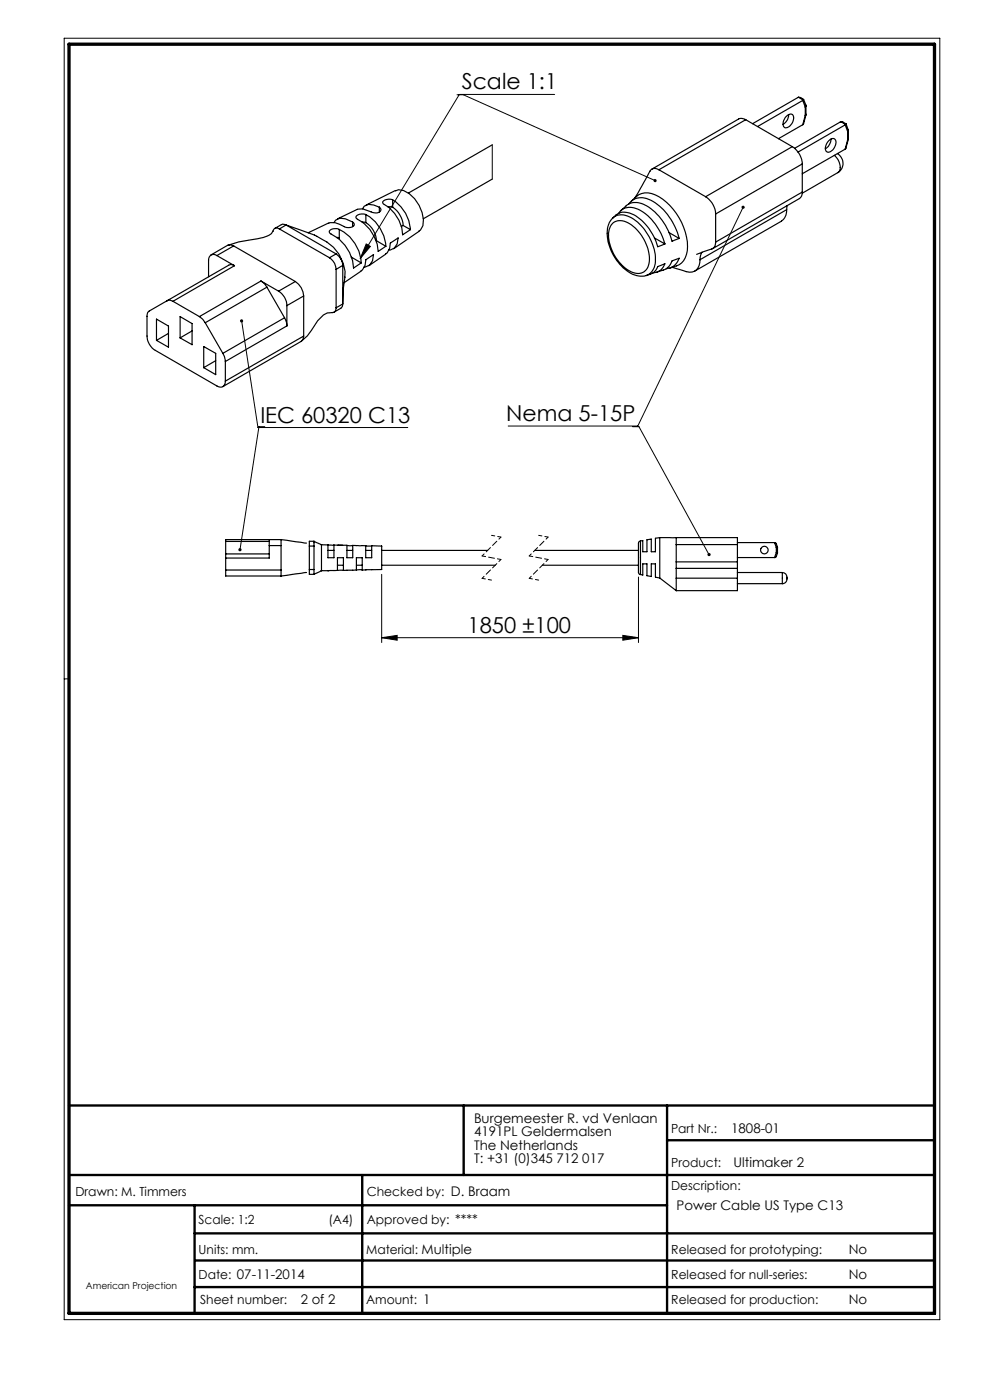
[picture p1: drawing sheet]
<svg xmlns="http://www.w3.org/2000/svg" width="210mm" height="297mm" viewBox="0 0 210 297" stroke-linecap="round" stroke-linejoin="round" font-family="sans-serif">
<g fill="none" stroke="#000" stroke-width=".21">
<path d="M13.6 8.1h185.8v271.9h-185.8zM96.9 20.1h1.4l40.7 18.2M104.4 30.7v7.3M117.7 20h-20.3l-21 34.9M77.7 51.7l.9 .6-2.2 2.6zM157.6 44l-22.3 46.4h-27.5M51.3 68.1l3.4 22.6h31.8M56.2 90.5h-1.3l-4 26.1M134.2 90.5h1.3l14.9 27.1M81 135.3l3.2-.5v1zM81 121.8v14.5M81 135.3h54.4"/>
<path d="M132.1 134.8l3.3 .5-3.3 .5zM135.4 122.4v13.9M14.6 144h-1"/>
</g>
<path d="M14.6 234.5h183.6M98.4 234.5v14.8M141.5 234.5v44.1M14.6 249.3h183.6M14.6 255.7h126.9M41.3 255.7v22.9M76.8 249.3v29.3M141.5 241.9h56.7M41.3 261.7h156.9M41.3 273h156.9M41.4 267.4h156.8" fill="none" stroke="#000" stroke-width=".5"/>
<path d="M14.6 9.4h183.6v269.2h-183.6z" fill="none" stroke="#000" stroke-width=".7"/>
<path d="M104.3 113.6l2 .3M114.3 113.6l2 .3M102.3 122.7l2 .4M112.3 122.7l2 .4" fill="none" stroke="#000" stroke-width=".21" stroke-dasharray="1.3 .6" stroke-dashoffset=".6"/>
<path d="M106.3 113.9l-4 4M106.3 118.7l-4 4M116.3 113.9l-4 4M116.3 118.7l-4 4" fill="none" stroke="#000" stroke-width=".21" stroke-dasharray="1.3 .6" stroke-dashoffset=".7"/>
<path d="M102.3 117.9l4 .8M112.3 117.9l4 .8" fill="none" stroke="#000" stroke-width=".21" stroke-dasharray="1.3 .6" stroke-dashoffset=".5"/>
<g fill="#000">
<path d="M50.6 116.4a.33 .33 0 0 0 .2 .5l.1-.3-.1 .3a.34 .34 0 0 0 .4-.4 .34 .34 0 0 0-.6-.1zM150.1 117.4a.35 .35 0 0 0 0 .5 .35 .35 0 0 0 .5 .1l-.2-.4 .2 .4a.35 .35 0 0 0 .1-.6 .35 .35 0 0 0-.6 0zM51 67.9a.35 .35 0 0 0 .1 .5 .35 .35 0 0 0 .5-.3 .35 .35 0 0 0-.4-.4l.1 .4-.1-.4zM77.7 51.7l.9 .6-2.2 2.6zM157.4 43.7a.34 .34 0 0 0 0 .5 .34 .34 0 0 0 .5 0 .34 .34 0 0 0-.1-.5l-.2 .3 .2-.3zM138.7 38.1a.34 .34 0 0 0 .1 .5 .34 .34 0 0 0 .5-.2l-.3-.1 .3 .1a.35 .35 0 0 0-.2-.4 .35 .35 0 0 0-.4 .1z"/>
<path d="M81 135.3l3.2-.5v1zM132.1 134.8l3.3 .5-3.3 .5z"/>
</g>
<g fill="none" stroke="#000" stroke-width=".25">
<path d="M104.4 30.7l-17.8 10.3M104.4 38l-14.6 8.4M137.9 36.3l-3.2 5.6M139.8 36a1.24 1.24 0 0 0-1.9 .3M139.8 36l9.9 5.7M158.2 25.4l-.8-.3-.7 .2-18.4 10.6M158.2 25.4l-18.4 10.6M158.2 25.4l9.9 5.7M166.7 24.8a1.06 1.06 0 0 1 1.5-.4 1.99 1.99 0 0 1-1.7 2.7 1.45 1.45 0 0 1 0-2zM167.3 24.3a2.32 2.32 0 0 1-1.2 2.1M168.1 31.1a4.6 4.6 0 0 1 2.1 3.7M168.1 31.1l-18.4 10.6"/>
<path d="M169.4 20.6l-9.8 5.6M169.4 20.6l.4 .1 .7 .4M169.4 20.6l1 .6M170.2 34.8l-18.4 10.6M170.2 34.8v5.9M170.3 26.5l-5.2 2.9M170.3 21.3l-9.6 5.5M170.3 21.3l.5 1.4M170.4 21.2l-.1 .1M170.5 21.1l-.1 .1M170.5 21.1l.5 1.2M170.8 24.4l-.5 2.1"/>
<path d="M170.8 22.7v1.7M171 22.3v.2M171 24.2v.2M171 24.4l-.7 2.1M171 22.3l-.2 .4M171 22.5l-.2 .2M171 24.2l-.2 .2M171 24.4h-.2M171 22.5v1.7M175.6 30a.92 .92 0 0 1 .8-.6 .92 .92 0 0 1 .9 .4 2.2 2.2 0 0 1-1.7 2.5 1.12 1.12 0 0 1-.3-1.8zM176.3 29.5a2.65 2.65 0 0 1-1.2 2.1M177 32.9a3 3 0 0 1 1 3.5l-.3 .2"/>
<path d="M177.7 32.6a2.39 2.39 0 0 1 0 4M177.7 36.6l-7.5 4.4M178.4 25.8l-9.8 5.7M178.4 25.8l1.1 .5M178.4 25.8l1 .6M179.3 31.6l-9.1 5.3M179.3 26.5l-10 5.8M179.3 26.5l.5 1.4M179.4 26.4l-.1 .1M179.5 26.3l-.1 .1M179.5 26.3l.4 1.2M179.8 29.6l-.5 2"/>
<path d="M179.8 27.9v1.7M179.9 27.5l.1 .2M179.9 27.5l-.1 .4M180 29.4v.2M180 29.6l-.7 2M180 27.7l-.2 .2M180 29.4l-.2 .2M180 29.6h-.2M180 27.7v1.7M46 54.2a1.07 1.07 0 0 0-1.3-.1 1.07 1.07 0 0 0-.5 1.1v3.5M46 54.2l3.7 2.2M48.3 52l-3.5 2.1"/>
<path d="M49.6 52.2l-3.6 2M49.6 52.2l13.1 7.5M49.7 56.4a1.1 1.1 0 0 0-1.2-.1l-16.8 9.7a1.1 1.1 0 0 0-.5 1.1v4.2a3.7 3.7 0 0 0 1.7 3l13.1 7.6a1.09 1.09 0 0 0 1.3 .1 1.09 1.09 0 0 0 .5-1.1M49.7 56.4l-13 7.5M55.4 59.6l.7 .5 .5 .8M55.4 59.6l-13.1 7.6M55.4 59.6l3.7 2.2M57.9 49a2.79 2.79 0 0 1-2 1.4l-5.3 .9-2.2 .7 .5-.1 .7 .3M59.3 48.6a.82 .82 0 0 0-.9-.2 .82 .82 0 0 0-.5 .7M59.3 48.6l10.6 6.1M60.6 47.7l6.1 2.2M60.7 47.7l-.8-.1-1.6 .9"/>
<path d="M60.7 47.7l10.6 6.2M60.7 47.7l-1.4 .9M62.7 59.7a3.9 3.9 0 0 1 1.7 3.1M62.7 59.7l-3.6 2.1M66.7 49.9l.5 .2a10.8 10.8 0 0 1 4.9 4.2l.7 1.6 .4 1.7-.1 1.3M69.7 47.3l-4.3 2.1M69.9 54.7a3.1 3.1 0 0 1 1.4 2.4M71.3 53.9a3.2 3.2 0 0 1 1.4 2.4M71.3 57.1v8.2M71.3 53.9l-1.4 .8M72 48.7a8.4 8.4 0 0 1 4.6 7.1M72 48.7l-.9-.2a1.07 1.07 0 0 0-1.3 .7l.2 .3a8.8 8.8 0 0 1 5 7.4l1.6-1.1"/>
<path d="M72 48.7v1.8l-.6-.1M72.7 56.3l-1.4 .8M72.7 56.3v8.2M73.2 58.8l-.4 2.5-.1 3.1M74.5 54.5l2.1 1.3M74.8 47.1l.3 .4a1.2 1.2 0 0 1-1.6 .8l-.4-.1a5.4 5.4 0 0 0-3.1-1l-.3 .2M74.8 47.1l-1.5-.7-1.2-.1-.9 .4-.4 .5M74.8 47.1v1M75.8 44.4l-4.2 2M76.6 57.5l-3.6 2.5M76.8 47.1l.8 .1M77.2 56.7l1.2-.5 .6-.9 .2-1.3-1.6 1.1-.2 1.2-.5 1-.3 .1"/>
<path d="M77.6 45.5a8.3 8.3 0 0 1 4.2 6.7M77.6 45.5a1.57 1.57 0 0 0-2.1 .6l.1 .3a8.4 8.4 0 0 1 4.6 6.9l1.6-1.1M77.6 47.2a5 5 0 0 1 2.3 3.9l1.9 1.1M77.6 45.5v1.7M80.5 44a.65 .65 0 0 1 .3 .7 .65 .65 0 0 1-.8 .5h-.2a7 7 0 0 1-2.9-.9l-1.1 .1M80.5 44l-1.2-.5-1.1-.1-.9 .3-.4 .6M80.5 44v1M81.8 53.9l-3.6 2.5M82.3 43.9l1 .1M82.5 53l.3 .1 .8-.5 .6-.9 .3-1.2-1.7 1.1-.1 1.1-.6 1-.3 .1M83.3 42.4a8 8 0 0 1 3.8 6.3M83.3 42.4a1.62 1.62 0 0 0-2.1 .6l.3 .4a7.9 7.9 0 0 1 3.9 6.4l1.7-1.1"/>
<path d="M83.3 44a5.2 5.2 0 0 1 2.2 3.8M83.3 42.4v1.6M83.9 40.4l-6.2 3.1M83.9 40.5l.6-.3a5.6 5.6 0 0 1 4.4 3.4l.6 1.5 .3 1.5-.1 1.3-.5 .9-.3 .2M85.5 47.8l1.6 .9M85.5 47.8l-.4 .2M88.9 49.1l-5.4 3.7M129.9 47.4a3.1 3.1 0 0 1 4 .3 9.3 9.3 0 0 1 3.8 8.2 2.44 2.44 0 0 1-3.8 1.8 9 9 0 0 1-4.7-9zM130 46.2a5.8 5.8 0 0 0-.7 6.1 9.5 9.5 0 0 0 5.8 6.2l1.2 .1 .8-.1M131.2 45.3a3.2 3.2 0 0 1 4.5-.7 11.8 11.8 0 0 1 5.3 7.1M131.7 44.7l1.1-1a3.7 3.7 0 0 1 4.4 0 12.5 12.5 0 0 1 5.4 7.5l1.5-.6M133.4 43.2a3.6 3.6 0 0 1 5.1-.5 13.4 13.4 0 0 1 5.6 7.9"/>
<path d="M133.9 42.7a4.1 4.1 0 0 1 5.9-1 13.1 13.1 0 0 1 6 11.4 4 4 0 0 1-3.7 3.8M138.5 57.9a2.72 2.72 0 0 0 2.5-2l-1.5 .6a2.86 2.86 0 0 1-2.4 2M138.8 50.5l2.2 1.2M141 51.7l-1.5 .6a10.8 10.8 0 0 0-5.9-7.1 2.97 2.97 0 0 0-3.6 1 3.5 3.5 0 0 1 4.4 .3 11 11 0 0 1 4.6 9.4 3.1 3.1 0 0 1-1.9 2.6M141.3 57a3.1 3.1 0 0 0 2.8-2.2l-1.5 .5a2.95 2.95 0 0 1-1.9 2l-1.4 .4M141.9 49.4l2.2 1.2M142.6 56.7l3 .9M148.5 55.1a2.17 2.17 0 0 1-2.9 2.5M148.9 53.5l-.3 .6-.1 1M149.7 41.7a4.6 4.6 0 0 1 2.1 3.7M151 52.8l-3.2 1.2M151.8 51.4a1.3 1.3 0 0 1-.8 1.4"/>
<path d="M151.8 45.4v6M166.9 44.5a2.81 2.81 0 0 1-1.1 2.4l-18.4 10.6M166.9 44.5l-18.4 10.6M167 43.6l-.1 .9M170.2 40.7l-.2 .9-.4 .5-18.4 10.6M170.2 40.7l-18.4 10.7M33.2 67.7l2.5 1.5v4.5l-2.5-1.5zM35.4 63.8a1.16 1.16 0 0 1 1.3 .1M35.7 70.7l-2.5 1.5M36.7 63.9l5.6 3.3M38.2 67.2l2.5 1.4v4.5l-2.5-1.4zM40.7 70.2l-2.5 1.5"/>
<path d="M42.3 67.2l.7 .5 .5 .8M43.2 73.5l2.6 1.5v4.5l-2.6-1.5zM43.5 68.5l3.8 6.5M45.8 76.5l-2.6 1.5M47.3 75l.3 .6 .2 1.1M47.8 76.7v4.2M56.6 60.9l3.8 6.5M56.6 60.9l-13.1 7.6M59.1 61.8a3.7 3.7 0 0 1 1.8 3M60.4 67.4l.3 .9 .2 .8M60.4 67.4l-13.1 7.6M60.9 69.1l-13.1 7.6"/>
<path d="M60.9 64.8v4.3M64.4 71.3l-.1 .7-.4 .4-16.6 9.6M64.4 62.8l-3.5 2M64.4 62.8v8.5M64.4 71.3l-16.6 9.6M70.5 66.3l-1.1 .1-.8 .4-1.2 1.2-2.2 3.3-1.3 1.1M71.3 65.3l-.2 .7-.7 .3M72.7 64.5l-.1 .5-.2 .3-1.5 .9M72.7 64.5l-1.4 .8M47.9 117.5v.9M47.9 114.9v2.6M47.9 118.4v2.5"/>
<path d="M47.9 117.5h9.2M47.9 114.9h9.2M57.1 114.5v1.2M57.1 115.7v2.7h-9.2M57.1 115.7h2.5M59.6 114.5l5.4 .7M59.6 114.5v1.2M59.6 114.5h-11.7v.4M59.6 115.7v5.2M65.6 115.8v5M65.6 115.8h1M66.6 114.8l1.6 .8"/>
<path d="M66.6 114.8h-1v1M66.6 114.8v1M66.6 115.8v5M68.1 115.6h1.5M68.2 115.6v5.5M69.6 115.6v2.7h1.2v-2.7M69.6 115.6h1.2M69.6 116.8h1.2M70.8 115.6l2.8 .1M71.6 119.9h1.2M71.7 115.6l1 .1M73.6 115.7h1.2v2.6h-1.2z"/>
<path d="M73.6 116.8h1.2M74.8 115.7l2.8 .1M75.6 119.9h1.2M77.6 115.8v2.5h1.2v-2.5M77.6 115.8h1.2M77.6 116.8h1.2M78.8 115.8h2.2v5l-3.4 .1M81 116.8h22.4M81 119.9h24.1M113.5 116.8h21.9M115 119.9h20.4M135.9 114.8l-.5 .4v6.3l.1 .2 .4 .2"/>
<path d="M135.9 114.8v7.1M139.9 114h3.5M139.9 114v8.6M139.9 114l-.9 .2v2.8h-.9v-2.6l-.9 .1v2.5h-.9v-2.3l-.4 .1M143.4 119.2v1.4M143.4 114v1.5M143.4 114h13v1.5M143.4 119.2h13M143.4 115.5v3.7M143.4 115.5h13M156.4 119.2v1.4M156.4 115.5v3.7"/>
<path d="M156.4 115.1h7.9M156.4 118.3h7.9M164.3 115.1l.3 .2 .3 .8M164.3 115.1l.4 1.1M164.7 117.2l.2 .1M164.7 116.2h.2M164.7 117.2h.2M164.7 117.2l-.4 1.1M164.7 116.2v1M164.9 117.3l-.3 .8-.3 .2M164.9 117.2v.1M164.9 116.1l-.2 .1"/>
<path d="M164.9 116.1v.1M164.9 116.2v1M47.9 120.9v1.3h11.7M47.9 120.9h11.7M59.6 120.9v1.3M65 121.5l-5.4 .7M65.6 120.8v1h1M65.6 120.8h1M66.6 120.8v1M68.1 121.1h1.5M68.2 121.1l-1.6 .7M69.6 121.1h.1"/>
<path d="M71.6 121l-2 .1M71.6 121v-2.7h1.2v2.7M71.6 121h1.2M75.6 120.9l-2.8 .1M75.6 120.9v-2.6h1.2v2.6M75.6 120.9h1.2M77.6 120.9h-.8M135.9 121.9l.4 .1v-2.4h.9v2.5l.9 .2v-2.7h.9v2.8l.9 .2M139.9 122.6l3.5 2.7h13v-2.6M143.4 120.6v2.1M143.4 122.7v2.6M143.4 120.6h13"/>
<path d="M143.4 122.7h13M156.4 120.6v2.1M156.4 123.8h9.5M156.4 121.5h9.5M165.9 121.5a1.2 1.2 0 0 1 1 1.1 1.2 1.2 0 0 1-1 1.2M165.9 121.5v2.3"/>
<circle cx="162.1" cy="116.7" r=".81"/>
</g>
<g font-size="4.7">
<text x="98" y="19">Scale 1:1</text>
<text x="55.2" y="89.6">IEC 60320 C13</text>
<text x="107.4" y="89.3">Nema 5-15P</text>
<text x="99.2" y="134.3">1850 ±100</text>
</g>
<g font-size="2.8">
<text x="100.5" y="238.2">Burgemeester R. vd Venlaan</text>
<text x="100.5" y="241.1">4191PL Geldermalsen</text>
<text x="100.5" y="243.9">The Netherlands</text>
<text x="155.1" y="240.4">1808-01</text>
<text x="100.5" y="246.7">T: +31 (0)345 712 017</text>
<text x="155.6" y="247.6">Ultimaker 2</text>
<text x="143.5" y="256.7">Power Cable US Type C13</text>
<text x="180" y="266">No</text>
<text x="180" y="271.4">No</text>
<text x="63.8" y="276.6">2 of 2</text>
<text x="180" y="276.6">No</text>
</g>
<g font-size="2.7">
<text x="142.4" y="240.4">Part Nr.:</text>
<text x="142.4" y="247.6">Product:</text>
<text x="16" y="253.7">Drawn: M. Timmers</text>
<text x="77.8" y="253.7">Checked by: D. Braam</text>
<text x="142.4" y="252.5">Description:</text>
<text x="42.1" y="259.7">Scale: 1:2</text>
<text x="69.7" y="259.7">(A4)</text>
<text x="77.8" y="259.7">Approved by: ****</text>
<text x="42.1" y="266">Units: mm.</text>
<text x="77.7" y="266">Material: Multiple</text>
<text x="142.4" y="266">Released for prototyping:</text>
<text x="42.1" y="271.3">Date: 07-11-2014</text>
<text x="142.4" y="271.3">Released for null-series:</text>
<text x="42.4" y="276.6">Sheet number:</text>
<text x="77.7" y="276.6">Amount: 1</text>
<text x="142.4" y="276.6">Released for production:</text>
</g>
<text font-size="2" x="18.2" y="273.4">American Projection</text>
</svg>
